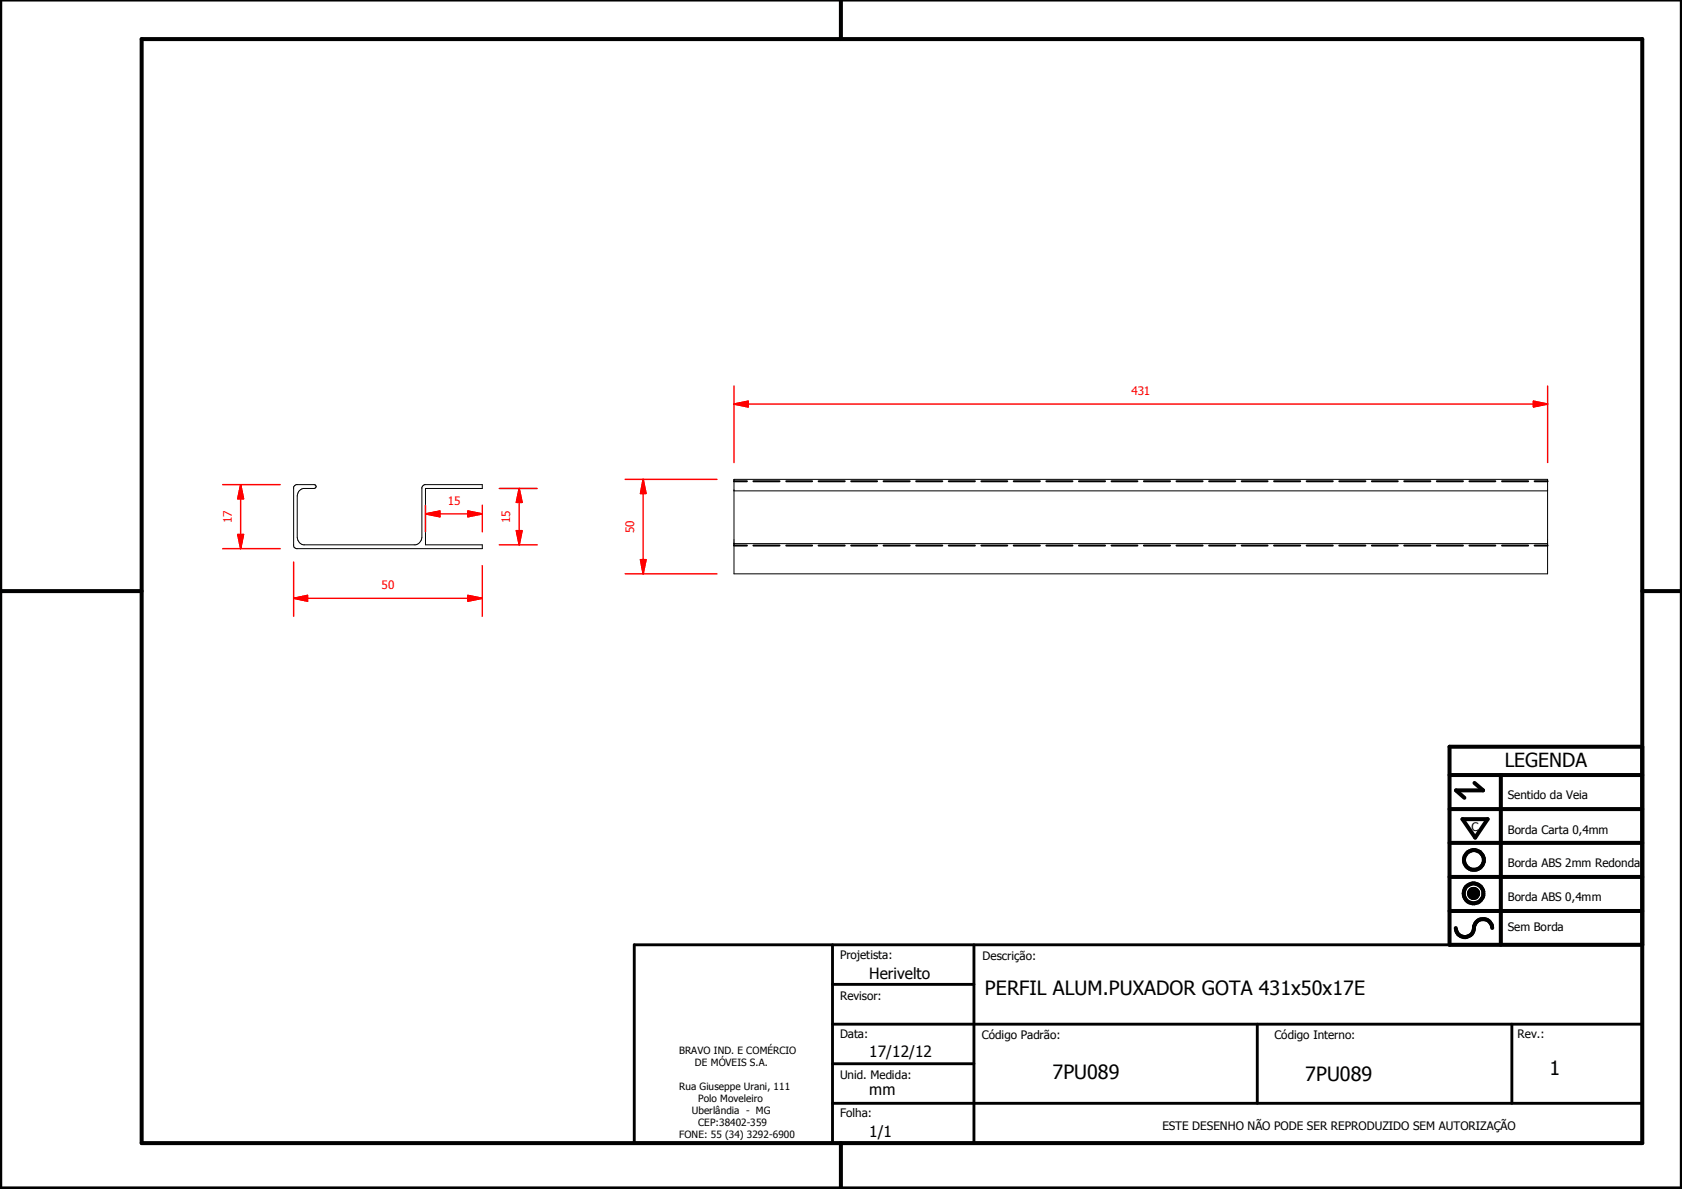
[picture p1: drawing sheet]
<svg xmlns="http://www.w3.org/2000/svg" width="297mm" height="210mm" viewBox="0 0 297 210" stroke-linecap="round" stroke-linejoin="round" font-family="sans-serif">
<g fill="none" stroke="#000" stroke-width=".18">
<path d="M52 85.7l.3-.1h3.2h.2l.1 .3-.3 .3-2.2 .1-.4 .3-.3 .4-.1 .5v7.4a1.36 1.36 0 0 0 1 1.3h19.9l.7-.4 .3-.4 .1-.5v-8.9l.2-.3 .3-.1h10.2v.6h-10.1v10h10.1v.7h-32.9l-.4-.3v-.2v-10.4zM129.6 96h.1M129.6 84.6h143.7v16.7h-143.7zM129.6 86.7h143.7M129.6 96h143.7M273.3 96h.1M259.4 157.6l1.6 .1zM259.4 157.7l1.6 .1zM259.4 157.8l1.6 .1zM259.4 157.9h1.6v.1zM259.4 157.9l1.6 .1h-1.5zM259.4 157.6h1.6z"/>
<path d="M259.5 158h1.5zM259.5 158l1.4 .1zM259.5 157.5l1.5 .1h-1.6zM259.5 157.5l1.5 .1zM259.5 158.1h1.4zM259.5 157.4l1.5 .1h-1.5zM259.5 157.4l1.5 .1zM259.5 158.1l1.4 .1zM259.5 157.3l1.4 .1h-1.4zM259.5 157.3l1.4 .1zM259.6 158.2h1.3zM259.6 158.2h1.2z"/>
<path d="M259.6 157.2l1.3 .1h-1.4zM259.6 157.2l1.3 .1zM259.6 158.2l1.2 .1zM259.6 157.2h1.3zM259.7 158.3h1.1zM259.7 158.3l1 .1zM259.7 157.1l1.1 .1h-1.2zM259.7 157.1l1.1 .1zM259.7 157.1h1.1zM259.8 158.4h.9zM259.8 158.4h.8zM259.8 157.1h1z"/>
<path d="M259.8 157.1h.9zM259.8 158.4l.8 .1zM259.8 157l.9 .1zM259.8 157h.8zM259.9 158.5h.7zM259.9 158.5h.6zM259.9 157h.7zM260 158.5h.5zM260 158.5h.4zM260 157h.6zM260.1 158.5h.3zM260.1 158.5h.2z"/>
<path d="M260.1 156.9l.4 .1zM260.1 156.9h.3zM260.1 156.9h.2z"/>
</g>
<g fill="none" stroke="#000" stroke-width=".35">
<path d="M129.6 85h2.3M129.6 96.3h2.3M133.1 85h4.6M133.1 96.3h4.6M138.8 85h4.6M138.8 96.3h4.6M144.6 85h4.6M144.6 96.3h4.6M150.3 85h4.6M150.3 96.3h4.6M156 85h4.7M156 96.3h4.7"/>
<path d="M161.8 85h4.6M161.8 96.3h4.6M167.6 85h4.6M167.6 96.3h4.6M173.3 85h4.6M173.3 96.3h4.6M179 85h4.6M179 96.3h4.6M184.8 85h4.6M184.8 96.3h4.6M190.5 85h4.7M190.5 96.3h4.7"/>
<path d="M196.3 85h4.6M196.3 96.3h4.6M202 85h4.6M202 96.3h4.6M207.8 85h4.6M207.8 96.3h4.6M213.5 85h4.6M213.5 96.3h4.6M219.3 85h4.6M219.3 96.3h4.6M225 85h4.6M225 96.3h4.6"/>
<path d="M230.8 85h4.6M230.8 96.3h4.6M236.5 85h4.6M236.5 96.3h4.6M242.3 85h4.5M242.3 96.3h4.5M248 85h4.6M248 96.3h4.6M253.7 85h4.7M253.7 96.3h4.7M259.5 85h4.6M259.5 96.3h4.6"/>
<path d="M265.3 85h4.6M265.3 96.3h4.6M271 85h2.3M271 96.3h2.3"/>
</g>
<g fill="#000">
<path d="M259.4 157.6h1.6zM259.5 157.5l1.5 .1h-1.6zM259.5 157.5l1.5 .1zM259.5 157.4l1.5 .1h-1.5zM259.5 157.4l1.5 .1zM259.5 157.3l1.4 .1h-1.4zM259.5 157.3l1.4 .1zM259.6 157.2l1.3 .1h-1.4zM259.6 157.2l1.3 .1zM259.6 157.2h1.3zM259.7 157.1l1.1 .1h-1.2zM259.7 157.1l1.1 .1z"/>
<path d="M259.7 157.1h1.1zM259.8 157.1h1zM259.8 157.1h.9zM259.8 157l.9 .1zM259.8 157h.8zM259.9 157h.7zM260 157h.6zM260.1 156.9l.4 .1zM260.1 156.9h.3zM260.1 156.9h.2zM260.1 158.5h.2zM260 158.5h.4z"/>
<path d="M260.1 158.5h.3zM259.9 158.5h.6zM260 158.5h.5zM259.8 158.4l.8 .1zM259.9 158.5h.7zM259.8 158.4h.8zM259.7 158.3l1 .1zM259.8 158.4h.9zM259.6 158.2l1.2 .1zM259.7 158.3h1.1zM259.6 158.2h1.2zM259.5 158.1l1.4 .1z"/>
<path d="M259.6 158.2h1.3zM259.5 158l1.4 .1zM259.5 158.1h1.4zM259.4 157.9l1.6 .1h-1.5zM259.5 158h1.5zM259.4 157.6l1.6 .1zM259.4 157.7l1.6 .1zM259.4 157.8l1.6 .1zM259.4 157.9h1.6v.1z"/>
</g>
<g fill="none" stroke="#000" stroke-width=".71">
<path d="M148.5 0v6.9M297 -.1v209.9h-297v-209.9M25 6.9h265v194.9h-265zM0 104.4h25M290 104.4h7M256 136.8h34M260.4 138.2l1.5 1.3h-4.8l1.5 1.3M265 136.8v30M290 131.8h-34v35h34M256 154.8h34M256 148.8h34M256 142.8h34"/>
<path d="M258.3 144.6h4.4l-2.2 3.3zM256 160.8h34M257.1 163.8a1.62 1.62 0 0 0 1.8 1.6 1.62 1.62 0 0 0 1.4-1.9 1.63 1.63 0 0 1 1.7-1.2 1.63 1.63 0 0 1 1.5 1.5M148.5 201.8v8"/>
<circle cx="260.2" cy="157.7" r="1.76"/>
<circle cx="260.2" cy="157.7" r=".82"/>
<circle cx="260.3" cy="151.8" r="1.76"/>
</g>
<path d="M112 166.8h178v35h-178zM147 173.8h25M147 166.8v35M172 166.8v35M147 194.8h143M147 180.8h143M147 187.8h25M222 180.8v14M267 180.8v14" fill="none" stroke="#000" stroke-width=".51"/>
<path d="M270.8 71.3h2.5" fill="none" stroke="#f00" stroke-width=".25"/>
<path d="M270.8 70.8l2.5 .5-2.5 .5z" fill="#f00"/>
<path d="M129.6 71.3h2.5M270.8 70.8l2.5 .5-2.5 .5z" fill="none" stroke="#f00" stroke-width=".25"/>
<path d="M129.6 71.3l2.5-.5v1z" fill="#f00"/>
<path d="M129.6 71.3l2.5-.5v1zM129.6 68.2v13.5M132.1 71.3h138.7M273.3 68.2v13.5M113.6 98.8v2.5" fill="none" stroke="#f00" stroke-width=".25"/>
<path d="M113.1 98.8h1l-.5 2.5z" fill="#f00"/>
<path d="M113.1 98.8h1l-.5 2.5zM113.6 84.6v2.5" fill="none" stroke="#f00" stroke-width=".25"/>
<path d="M113.6 84.6l.5 2.5h-1z" fill="#f00"/>
<path d="M82.6 90.7h2.6M110.4 84.6h16.2M113.6 84.6l.5 2.5h-1zM113.6 87.1v11.7M110.4 101.3h16.2" fill="none" stroke="#f00" stroke-width=".25"/>
<path d="M82.6 90.2l2.6 .5-2.6 .5z" fill="#f00"/>
<path d="M75.1 90.7h2.6M82.6 90.2l2.6 .5-2.6 .5z" fill="none" stroke="#f00" stroke-width=".25"/>
<path d="M75.1 90.7l2.6-.5v1z" fill="#f00"/>
<path d="M75.1 90.7l2.6-.5v1zM75.1 89.2v4.7M77.7 90.7h4.9M85.2 89.2v4.7M91.7 86.2v2.5" fill="none" stroke="#f00" stroke-width=".25"/>
<path d="M91.7 86.2l.5 2.5h-1z" fill="#f00"/>
<path d="M91.7 86.2l.5 2.5h-1zM91.7 93.7v2.5" fill="none" stroke="#f00" stroke-width=".25"/>
<path d="M91.2 93.7h1l-.5 2.5z" fill="#f00"/>
<path d="M88.2 96.2h6.7M88.2 86.2h6.7M91.2 93.7h1l-.5 2.5zM91.7 88.7v5M51.9 105.6h2.4" fill="none" stroke="#f00" stroke-width=".25"/>
<path d="M51.9 105.6l2.4-.5v1z" fill="#f00"/>
<path d="M51.9 105.6l2.4-.5v1zM82.6 105.6h2.6" fill="none" stroke="#f00" stroke-width=".25"/>
<path d="M82.6 105.1l2.6 .5-2.6 .5z" fill="#f00"/>
<path d="M42.5 94.4v2.5M51.9 99.2v9.6M85.2 99.9v8.9M54.3 105.6h28.3M82.6 105.1l2.6 .5-2.6 .5z" fill="none" stroke="#f00" stroke-width=".25"/>
<path d="M42 94.4h1l-.5 2.5z" fill="#f00"/>
<path d="M42 94.4h1l-.5 2.5zM42.5 85.6v2.5" fill="none" stroke="#f00" stroke-width=".25"/>
<path d="M42.5 85.6l.5 2.5h-1z" fill="#f00"/>
<path d="M39.3 96.9h10.2M39.3 85.6h10.2M42.5 85.6l.5 2.5h-1zM42.5 88.1v6.3" fill="none" stroke="#f00" stroke-width=".25"/>
<g font-size="3.5">
<text x="173.9" y="175.7">PERFIL ALUM.PUXADOR GOTA 431x50x17E</text>
<text x="185.9" y="190.5">7PU089</text>
<text x="230.5" y="190.9">7PU089</text>
<text x="273.6" y="189.7">1</text>
</g>
<text font-size="3.4" x="265.7" y="135.4">LEGENDA</text>
<g font-size="2.7">
<text x="153.5" y="172.8">Herivelto</text>
<text x="153.5" y="186.6">17/12/12</text>
<text x="153.5" y="193.4">mm</text>
<text x="153.5" y="200.8">1/1</text>
</g>
<g font-size="2.1" fill="#f00">
<text x="199.8" y="69.7">431</text>
<text x="79.1" y="89.1">15</text>
<text x="40.9" y="92.4" transform="rotate(-90 40.9 92.4)">17</text>
<text x="90.1" y="92.4" transform="rotate(-90 90.1 92.4)">15</text>
<text x="112" y="94.1" transform="rotate(-90 112 94.1)">50</text>
<text x="67.4" y="104">50</text>
</g>
<g font-size="2.1">
<text x="266.3" y="141.1">Sentido da Veia</text>
<text x="259.8" y="146.7">C</text>
<text x="266.3" y="147.2">Borda Carta 0,4mm</text>
<text x="266.3" y="153.1">Borda ABS 2mm Redonda</text>
<text x="266.3" y="159">Borda ABS 0,4mm</text>
<text x="266.3" y="164.4">Sem Borda</text>
<text x="148.4" y="169.3">Projetista:</text>
<text x="173.5" y="169.5">Descrição:</text>
<text x="148.4" y="176.6">Revisor:</text>
<text x="148.4" y="183.2">Data:</text>
<text x="173.4" y="183.3">Código Padrão:</text>
<text x="225.1" y="183.3">Código Interno:</text>
<text x="268" y="183.2">Rev.:</text>
<text x="148.4" y="190.5">Unid. Medida:</text>
<text x="148.4" y="197.2">Folha:</text>
<text x="205.3" y="199.5">ESTE DESENHO NÃO PODE SER REPRODUZIDO SEM AUTORIZAÇÃO</text>
</g>
<g font-size="1.8">
<text x="119.9" y="186">BRAVO IND. E COMÉRCIO</text>
<text x="122.7" y="188.1">DE MÓVEIS S.A.</text>
<text x="119.9" y="192.4">Rua Giuseppe Urani, 111</text>
<text x="122.2" y="196.7">Uberlândia - MG</text>
<text x="123.3" y="194.6">Polo Moveleiro</text>
<text x="119.9" y="201">FONE: 55 (34) 3292-6900</text>
<text x="123.3" y="198.8">CEP:38402-359</text>
</g>
</svg>
